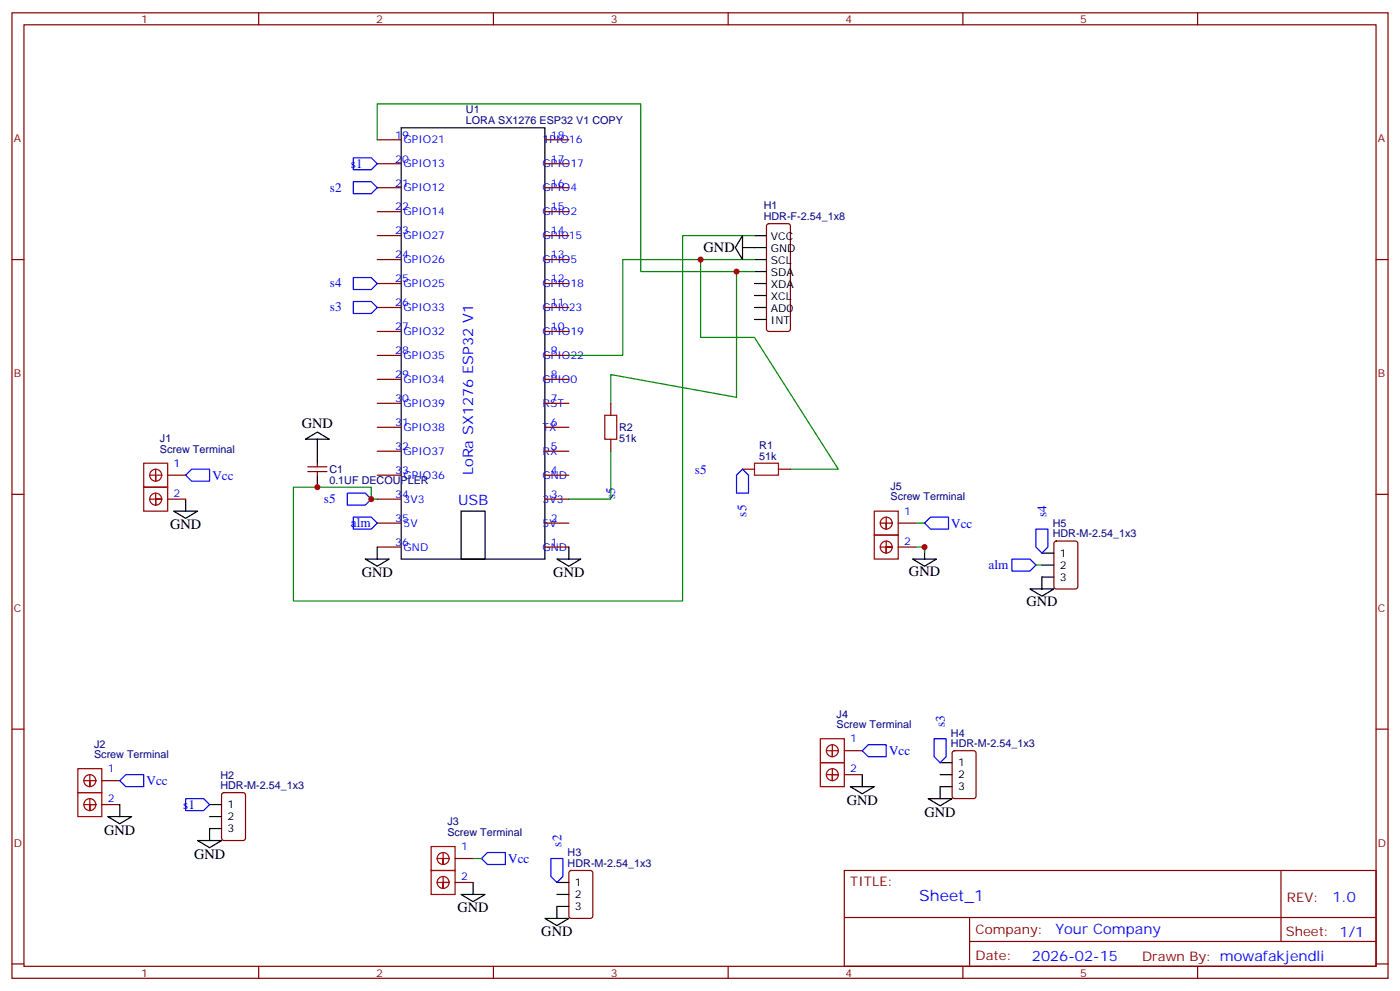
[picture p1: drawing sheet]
<svg xmlns="http://www.w3.org/2000/svg" width="412mm" height="292mm" viewBox="0 0 412 292" stroke-linecap="round" stroke-linejoin="round" font-family="sans-serif">
<g fill="none" stroke="#870000" stroke-width=".35">
<path d="M3.5 3.8h405.4v284.3h-405.4zM7.1 7.3h398.2v277.3h-398.2zM76.2 3.8v3.5M145.3 3.8v3.5M214.5 3.8v3.5M283.6 3.8v3.5M352.8 3.8v3.5M111.1 55.3h7.1M111.1 48.2h7.1M111.1 41.2h7.1M160.5 55.3h7.1M160.5 48.2h7.1"/>
<path d="M160.5 41.2h7.1M3.5 76.4h3.6M111.1 76.4h7.1M111.1 69.4h7.1M111.1 62.3h7.1M160.5 76.4h7.1M160.5 69.4h7.1M160.5 62.3h7.1M226 66.1l.5-.2h5.6l.5 .2 .2 .5v30.3l-.2 .5-.5 .2h-5.6l-.5-.2-.2-.5v-30.3zM405.3 76.4h3.6M111.1 97.6h7.1M111.1 90.6h7.1"/>
<path d="M111.1 83.5h7.1M160.5 97.6h7.1M160.5 90.6h7.1M160.5 83.5h7.1M111.1 118.8h7.1M111.1 111.7h7.1M111.1 104.7h7.1M160.5 118.8h7.1M160.5 111.7h7.1M160.5 104.7h7.1M179.9 118.8v3.5M49.4 139.9h5.3"/>
<path d="M90.7 138.9h5.6M90.7 137.5h5.6M93.5 136.4v1.1M93.5 138.9v1M111.1 139.9h7.1M111.1 132.9h7.1M111.1 125.8h7.1M160.5 139.9h7.1M160.5 132.9h7.1M160.5 125.8h7.1M179.9 129.4v3.5M218.7 138.2h3.5"/>
<path d="M229.3 138.2h3.5M3.5 145.6h3.6M49.4 147h5.3M111.1 154.1h7.1M111.1 147h7.1M160.5 154.1h7.1M160.5 147h7.1M264.6 154.1h5.3M310.7 159.6l.4-.3h5.7l.6 .5 .1 13-.5 .6-5.9 .1-.6-.5-.1-12.9zM405.3 145.6h3.6M111.1 161.1h7.1M160.5 161.1h7.1"/>
<path d="M264.6 161.1h5.3M3.5 214.7h3.6M405.3 214.7h3.6M30 237h5.3M30 229.9h5.3M65.5 233.6l.5-.2h5.6l.7 .5v12.9l-.4 .7h-5.9l-.7-.4v-13zM248.7 228.1h5.3M248.7 221.1h5.3M280.7 221.3l.5-.2h5.6l.7 .4v13l-.4 .6-5.9 .1-.7-.5v-12.9zM134.1 259.9h5.2M134.1 252.8h5.2M167.8 256.6l.5-.2h5.6l.7 .4v13l-.4 .6-5.9 .1-.7-.5v-12.9z"/>
<path d="M248.7 256.4h156.6v28.2h-156.6zM377.3 256.4v20.9M248.7 270.2h156.5M285.6 277.3h119.6M285.6 270.2v14.1M3.5 283.9h3.6M76.2 284.6v3.5M145.3 284.6v3.5M214.5 284.6v3.5M283.6 284.6v3.5M352.8 284.6v3.5M405.3 283.9h3.6"/>
</g>
<g fill="none" stroke="#000" stroke-width=".35">
<path d="M118.2 37.6h42.3v127h-42.3zM218.7 69.4v7l-2.1-3.5zM218.7 72.9h7.1M222.2 69.4h3.6M222.2 76.4h3.6M222.2 80h3.6M222.2 83.5h3.6M222.2 87h3.6M222.2 90.6h3.6M222.2 94.1h3.6M90 129.4l3.5-2.2 3.5 2.2zM93.5 129.4v7"/>
<path d="M93.5 139.9v3.6M51.2 150.5h7l-3.5 2.1zM54.7 147v3.5M135.8 150.5h7.1v14.1h-7.1zM107.6 164.6h7.1l-3.6 2.2zM111.1 161.1v3.5M164 164.6h7.1l-3.5 2.2zM167.6 161.1v3.5M268.8 164.6h7.1l-3.6 2.2zM272.3 161.1v3.5M303.4 173.5h7l-3.5 2.1zM306.9 162.9h3.5"/>
<path d="M306.9 166.4h3.5M310.4 169.9h-3.5v3.6M35.3 237v3.5M61.7 237h3.6M250.5 231.7h7l-3.5 2.1zM254 228.1v3.6M273.4 235.2h7.1l-3.6 2.1zM276.9 224.6h3.6M276.9 228.1h3.6M280.5 231.7h-3.6v3.5M31.7 240.5h7.1l-3.5 2.1zM58.2 247.5h7.1l-3.6 2.2z"/>
<path d="M61.7 240.5h3.6M65.3 244h-3.6v3.5M139.3 259.9v3.5M164 259.9h3.6M135.8 263.4h7.1l-3.6 2.1zM160.5 270.5h7.1l-3.6 2.1zM164 263.4h3.6M167.6 266.9h-3.6v3.6"/>
</g>
<path d="M111.1 41.2v-10.6h77.6v49.4h33.5M206.4 76.4v23h15.8l24.7 38.8h-14.1M217 80v37l-37.1-6.7v8.5M222.2 76.4h-38.8v28.3h-15.8M222.2 69.4h-21.1v107.6h-114.7v-33.5h23v3.5h1.7M179.9 132.9v14.1h-12.3M269.9 154.1h2.4M269.9 161.1h2.4v1.8M305.2 166.4h1.7M139.3 252.8h2.5" fill="none" stroke="#008700" stroke-width=".35"/>
<g fill="none" stroke="#a10000" stroke-width=".35">
<path d="M42.3 136.4h7.1v7.1h-7.1zM44.1 139.9h3.5M45.9 138.2v3.5v-1.8M178.2 122.3h3.5v7.1h-3.5zM222.2 136.4h7.1v3.5h-7.1zM42.3 143.5h7.1v7h-7.1zM45.9 145.2v3.6v-1.8h1.7h-3.5M257.5 157.6h7.1v7h-7.1zM257.5 150.5h7.1v7.1h-7.1zM259.3 154.1h3.5M261.1 152.3v3.5v-1.7M261.1 159.3v3.6v-1.8h1.7h-3.5"/>
<path d="M241.7 217.6h7v7h-7zM245.2 219.3v3.5v-1.7M22.9 233.4h7.1v7.1h-7.1zM22.9 226.4h7.1v7h-7.1zM24.7 229.9h3.5M26.5 228.1v3.6v-1.8M26.5 235.2v3.5v-1.7h1.7h-3.5M241.7 224.6h7v7.1h-7zM243.4 221.1h3.5M245.2 226.4v3.5v-1.8h1.7h-3.5M127 256.4h7.1v7h-7.1zM127 249.3h7.1v7.1h-7.1z"/>
<path d="M128.8 252.8h3.5M130.5 251.1v3.5v-1.8M130.5 258.1v3.6v-1.8h1.8h-3.5"/>
<circle cx="45.9" cy="139.9" r="1.76"/>
<circle cx="45.9" cy="147" r="1.76"/>
<circle cx="261.1" cy="154.1" r="1.76"/>
<circle cx="261.1" cy="161.1" r="1.76"/>
<circle cx="26.5" cy="237" r="1.76"/>
<circle cx="26.5" cy="229.9" r="1.76"/>
<circle cx="245.2" cy="228.1" r="1.76"/>
<circle cx="245.2" cy="221.1" r="1.76"/>
<circle cx="130.5" cy="252.8" r="1.76"/>
<circle cx="130.5" cy="259.9" r="1.76"/>
</g>
<g fill="none" stroke="#00f" stroke-width=".35">
<path d="M104.1 46.5h5.3l1.7 1.7-1.7 1.8h-5.3zM104.1 53.5h5.3l1.7 1.8-1.7 1.7h-5.3zM104.1 88.8h5.3l1.7 1.8-1.7 1.7h-5.3zM104.1 81.7h5.3l1.7 1.8-1.7 1.8h-5.3zM54.7 139.9l1.7-1.7h5.3v3.5h-5.3zM218.7 138.2l1.8 1.7v5.3h-3.5v-5.3zM102.3 145.2h5.3l1.8 1.8-1.8 1.8h-5.3zM104.1 152.3h5.3l1.7 1.8-1.7 1.7h-5.3zM274.1 152.3h5.3v3.5h-5.3l-1.8-1.7zM305.2 155.8h3.5v5.3l-1.8 1.8-1.7-1.8zM298.1 164.6h5.3l1.8 1.8-1.8 1.8h-5.3zM275.2 217.6h3.5v5.2l-1.8 1.8-1.7-1.8z"/>
<path d="M35.3 229.9l1.7-1.8h5.3v3.6h-5.3zM54.7 235.2h5.3l1.7 1.8-1.7 1.7h-5.3zM254 221.1l1.8-1.8h5.3v3.5h-5.3zM143.6 251.1h5.3v3.5h-5.3l-1.8-1.8zM162.3 252.8h3.5v5.3l-1.8 1.8-1.7-1.8z"/>
</g>
<g fill="#c00">
<circle cx="272.3" cy="161.1" r=".88"/>
<circle cx="93.5" cy="143.5" r=".88"/>
<circle cx="206.4" cy="76.4" r=".88"/>
<circle cx="217" cy="80" r=".88"/>
<circle cx="109.4" cy="147" r=".88"/>
</g>
<text font-size="4.6" fill="#00f" x="270.8" y="265.4">Sheet_1</text>
<g font-size="4.2">
<text x="207.3" y="74.3">GND</text>
<text x="88.9" y="126.1">GND</text>
<text x="50.1" y="155.8">GND</text>
<text x="106.5" y="169.9">GND</text>
<text x="163" y="169.9">GND</text>
<text x="267.8" y="169.6">GND</text>
<text x="302.3" y="178.4">GND</text>
<text x="249.4" y="237">GND</text>
<text x="30.7" y="245.8">GND</text>
<text x="272.3" y="240.5">GND</text>
<text x="57.1" y="252.8">GND</text>
<text x="134.8" y="268.7">GND</text>
<text x="159.5" y="275.8">GND</text>
</g>
<g font-size="4.2" fill="#00f">
<text x="139.3" y="139.9" transform="rotate(-90 139.3 139.9)">LoRa SX1276 ESP32 V1</text>
<text x="134.9" y="148.7">USB</text>
<text x="392.5" y="265.6">1.0</text>
<text x="310.9" y="275.2">Your Company</text>
<text x="304" y="283">2026-02-15</text>
</g>
<g font-size="3.9" fill="#00f">
<text x="103.4" y="49.5">s1</text>
<text x="97.2" y="56.4">s2</text>
<text x="97.2" y="84.7">s4</text>
<text x="97.2" y="91.7">s3</text>
<text x="62.6" y="141.3">Vcc</text>
<text x="204.7" y="139.5">s5</text>
<text x="95.4" y="148.2">s5</text>
<text x="181.2" y="146.9" transform="rotate(-90 181.2 146.9)">s5</text>
<text x="103.4" y="155.3">alm</text>
<text x="219.9" y="152.1" transform="rotate(-90 219.9 152.1)">s5</text>
<text x="280.2" y="155.5">Vcc</text>
<text x="308.3" y="152.3" transform="rotate(-90 308.3 152.3)">s4</text>
<text x="291.2" y="167.6">alm</text>
<text x="278.3" y="214" transform="rotate(-90 278.3 214)">s3</text>
<text x="261.9" y="222.5">Vcc</text>
<text x="43.2" y="231.3">Vcc</text>
<text x="54" y="238.2">s1</text>
<text x="165.4" y="249.3" transform="rotate(-90 165.4 249.3)">s2</text>
<text x="149.7" y="254.2">Vcc</text>
</g>
<g font-size="3.9" fill="#800">
<text x="250.5" y="260.9">TITLE:</text>
<text x="379.1" y="265.6">REV:</text>
<text x="287.4" y="275.1">Company:</text>
<text x="378.7" y="275.8">Sheet: 1/1</text>
<text x="287.4" y="282.8">Date:</text>
<text x="336.4" y="282.9">Drawn By: mowafakjendli</text>
</g>
<g font-size="3.2" fill="#800">
<text x="41.6" y="6.8">1</text>
<text x="110.8" y="6.8">2</text>
<text x="179.9" y="6.8">3</text>
<text x="249.1" y="6.8">4</text>
<text x="318.2" y="6.8">5</text>
<text x="4.1" y="41.9">A</text>
<text x="405.9" y="41.9">A</text>
<text x="4.1" y="111">B</text>
<text x="405.9" y="111">B</text>
<text x="4.1" y="180.2">C</text>
<text x="405.9" y="180.2">C</text>
<text x="4.1" y="249.3">D</text>
<text x="405.9" y="249.3">D</text>
<text x="41.6" y="287.6">1</text>
<text x="110.8" y="287.6">2</text>
<text x="179.9" y="287.6">3</text>
<text x="249.1" y="287.6">4</text>
<text x="318.2" y="287.6">5</text>
</g>
<g font-size="3.2" fill="#000080">
<text x="137.2" y="33.3">U1</text>
<text x="137.2" y="36.6">LORA SX1276 ESP32 V1 COPY</text>
<text x="225" y="64.8">HDR-F-2.54_1x8</text>
<text x="225" y="61.5">H1</text>
<text x="47.1" y="130.2">J1</text>
<text x="182.4" y="130.1">51k</text>
<text x="182.4" y="127">R2</text>
<text x="47.1" y="133.3">Screw Terminal</text>
<text x="223.7" y="135.4">51k</text>
<text x="223.7" y="132.2">R1</text>
<text x="97" y="142.5">0.1UF DECOUPLER</text>
<text x="97" y="139.3">C1</text>
<text x="262.3" y="147.4">Screw Terminal</text>
<text x="262.3" y="144.3">J5</text>
<text x="310.1" y="155.2">H5</text>
<text x="310.1" y="158.3">HDR-M-2.54_1x3</text>
<text x="246.4" y="214.4">Screw Terminal</text>
<text x="246.4" y="211.3">J4</text>
<text x="27.7" y="220.1">J2</text>
<text x="280.1" y="220">HDR-M-2.54_1x3</text>
<text x="280.1" y="216.9">H4</text>
<text x="27.7" y="223.2">Screw Terminal</text>
<text x="64.9" y="232.4">HDR-M-2.54_1x3</text>
<text x="64.9" y="229.3">H2</text>
<text x="131.8" y="243.1">J3</text>
<text x="131.8" y="246.2">Screw Terminal</text>
<text x="167.2" y="255.3">HDR-M-2.54_1x3</text>
<text x="167.2" y="252.2">H3</text>
</g>
<g font-size="3.2" fill="#00f">
<text x="116.4" y="40.8">19</text>
<text x="162.3" y="40.8">18</text>
<text x="116.4" y="47.9">20</text>
<text x="118.9" y="42.2">GPIO21</text>
<text x="159.8" y="42.2">1PIO16</text>
<text x="162.3" y="47.9">17</text>
<text x="118.9" y="49.3">GPIO13</text>
<text x="159.8" y="49.3">GPIO17</text>
<text x="116.4" y="54.9">21</text>
<text x="118.9" y="56.3">GPIO12</text>
<text x="159.8" y="56.3">GPIO4</text>
<text x="162.3" y="54.9">16</text>
<text x="116.4" y="62">22</text>
<text x="118.9" y="63.4">GPIO14</text>
<text x="159.8" y="63.4">GPIO2</text>
<text x="162.3" y="62">15</text>
<text x="116.4" y="69">23</text>
<text x="118.9" y="70.4">GPIO27</text>
<text x="159.8" y="70.4">GPI015</text>
<text x="162.3" y="69">14</text>
<text x="116.4" y="76.1">24</text>
<text x="118.9" y="77.5">GPIO26</text>
<text x="159.8" y="77.5">GPIO5</text>
<text x="162.3" y="76.1">13</text>
<text x="116.4" y="83.1">25</text>
<text x="162.3" y="83.1">12</text>
<text x="118.9" y="84.6">GPIO25</text>
<text x="159.8" y="84.6">GPIO18</text>
<text x="116.4" y="90.2">26</text>
<text x="118.9" y="91.6">GPIO33</text>
<text x="159.8" y="91.6">GPI023</text>
<text x="162.3" y="90.2">11</text>
<text x="116.4" y="97.3">27</text>
<text x="118.9" y="98.7">GPIO32</text>
<text x="159.8" y="98.7">GPIO19</text>
<text x="162.3" y="97.3">10</text>
<text x="116.4" y="104.3">28</text>
<text x="118.9" y="105.7">GPIO35</text>
<text x="159.8" y="105.7">GPIO22</text>
<text x="162.3" y="104.3">9</text>
<text x="116.4" y="111.4">29</text>
<text x="118.9" y="112.8">GPIO34</text>
<text x="159.8" y="112.8">GPIO0</text>
<text x="162.3" y="111.4">8</text>
<text x="116.4" y="118.4">30</text>
<text x="118.9" y="119.8">GPIO39</text>
<text x="159.8" y="119.8">RST</text>
<text x="162.3" y="118.4">7</text>
<text x="116.4" y="125.5">31</text>
<text x="162.3" y="125.5">6</text>
<text x="118.9" y="126.9">GPIO38</text>
<text x="159.8" y="126.9">TX</text>
<text x="51.2" y="137.5">1</text>
<text x="116.4" y="132.5">32</text>
<text x="118.9" y="133.9">GPIO37</text>
<text x="159.8" y="133.9">RX</text>
<text x="162.3" y="132.5">5</text>
<text x="116.4" y="139.6">33</text>
<text x="118.9" y="141">GPIO36</text>
<text x="159.8" y="141">GND</text>
<text x="162.3" y="139.6">4</text>
<text x="51.2" y="146.3">2</text>
<text x="116.4" y="146.6">34</text>
<text x="118.9" y="148.1">3V3</text>
<text x="159.8" y="148.1">3V3</text>
<text x="162.3" y="146.6">3</text>
<text x="116.4" y="153.7">35</text>
<text x="118.9" y="155.1">5V</text>
<text x="159.8" y="155.1">5V</text>
<text x="162.3" y="153.7">2</text>
<text x="266.3" y="151.6">1</text>
<text x="116.4" y="160.8">36</text>
<text x="162.3" y="160.8">1</text>
<text x="266.3" y="160.4">2</text>
<text x="118.9" y="162.2">GND</text>
<text x="159.8" y="162.2">GND</text>
<text x="250.5" y="218.6">1</text>
<text x="31.7" y="227.4">1</text>
<text x="250.5" y="227.4">2</text>
<text x="31.7" y="236.3">2</text>
<text x="135.8" y="250.4">1</text>
<text x="135.8" y="259.2">2</text>
</g>
<g font-size="3.2">
<text x="227.1" y="70.8">VCC</text>
<text x="227.1" y="74.3">GND</text>
<text x="227.1" y="77.9">SCL</text>
<text x="227.1" y="81.4">SDA</text>
<text x="227.1" y="84.9">XDA</text>
<text x="227.1" y="88.4">XCL</text>
<text x="227.1" y="92">AD0</text>
<text x="227.1" y="95.5">INT</text>
<text x="312.2" y="163.9">1</text>
<text x="312.2" y="167.5">2</text>
<text x="312.2" y="171">3</text>
<text x="282.2" y="225.7">1</text>
<text x="282.2" y="232.7">3</text>
<text x="282.2" y="229.2">2</text>
<text x="67" y="238">1</text>
<text x="67" y="245.1">3</text>
<text x="67" y="241.5">2</text>
<text x="169.3" y="260.9">1</text>
<text x="169.3" y="268">3</text>
<text x="169.3" y="264.5">2</text>
</g>
</svg>
